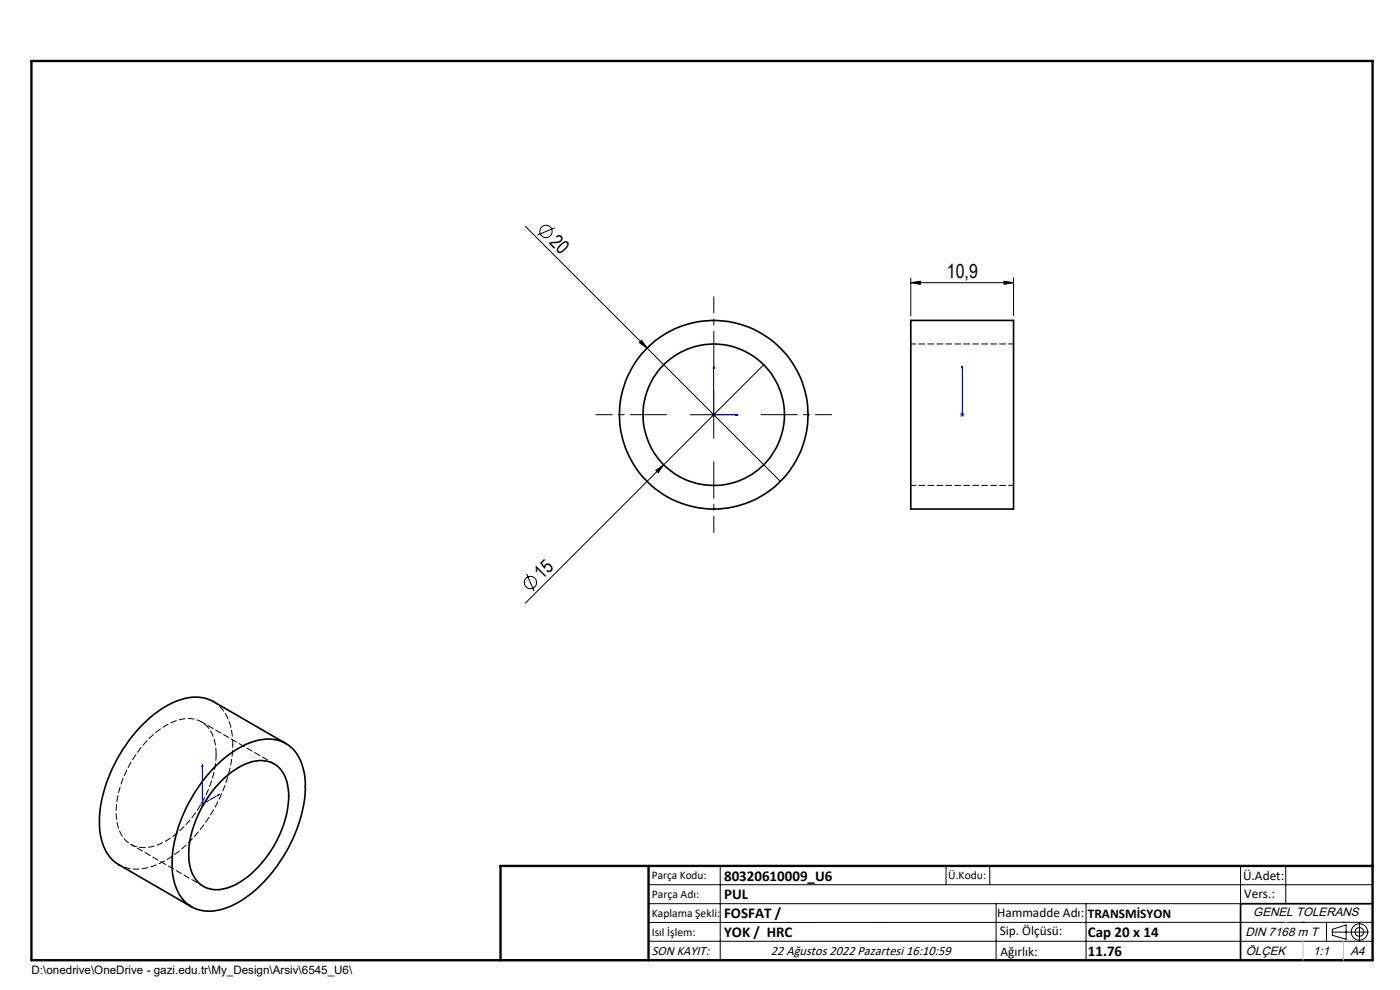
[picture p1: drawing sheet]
<svg xmlns="http://www.w3.org/2000/svg" width="297mm" height="210mm" viewBox="0 0 297 210" stroke-linecap="round" stroke-linejoin="round" font-family="sans-serif">
<g fill="none" stroke="#000" stroke-width=".21">
<path d="M111.4 48l25.9 25.8M117.7 48.3l-3.7 1.6M193.2 60l2-.4v.7zM193.2 59v8M193.2 60h21.8M213 59.6l2 .4-2 .3zM215 59v8M135.6 72.7l.5-.5 1.2 1.6zM137.3 73.8l28.3 28.3M162 77.4l-50.6 50.5M139.1 99.8l1.7-1.2-1.2 1.7zM146.4 88h10"/>
<path d="M151.4 83v10M111.7 121.7l1.6 3.7M137.6 187.7h153.6M137.6 191.7h153.6M137.6 199.7h153.6M152.8 183.7v20M200.7 183.7v4M210 183.7v4M211.3 191.7v12M230.4 191.7v12M263.2 183.7v20M272.8 183.7v8"/>
<path d="M276.4 195.6h.1M281.4 195.6v4.1M282.6 197.7h7.8M282.6 197.1l3-.9v3l-3-.8zM285 195.6h.1M288.4 195.8v3.8M291.2 195.6l-153.6 .1"/>
<circle cx="115.8" cy="49.1" r="1.31"/>
<circle cx="112.5" cy="123.6" r="1.31"/>
<circle cx="288.4" cy="197.7" r="1.74"/>
<circle cx="288.4" cy="197.7" r=".93"/>
</g>
<path d="M151.4 77.6l.2 .5h-.3zM151.4 77.6v10.4h5.2M204.1 77.6v.5v-.5M204.1 77.6v10.4M156.1 87.8l.5 .2-.5 .1zM204.1 87.8v.3zM204.1 88h.1M42.9 162.1v8.5l3.7-2.1M42.9 162.1l.1 .4-.2 .1zM46.2 168.6l.4-.1-.4 .3z" fill="none" stroke="#00f" stroke-width=".21"/>
<path d="M150.9 88h1M151.1 87.6l.7 .7M151.4 87.5v1M151.8 87.6l-.7 .7M203.6 88h1M203.8 87.6l.7 .7M204.1 87.5v1M204.5 87.6l-.7 .7M42.4 170.6h1M42.6 170.2l.7 .7M42.9 170.1v1M43.3 170.2l-.7 .7" fill="none" stroke="#808080" stroke-width=".21"/>
<path d="M151.4 78v-15M141.4 88h-15M151.4 98v15M161.4 88h15" fill="none" stroke="#000" stroke-width=".21" stroke-dasharray="15.2 1.3 1.3 1.3" stroke-dashoffset="7.5"/>
<path d="M291.2 191.7h-28v12M106.2 203.7h185" fill="none" stroke="#000" stroke-width=".35"/>
<path d="M6.7 12.9h284.5v190.8h-284.5zM137.6 183.7v20M291.2 183.7h-185v20" fill="none" stroke="#000" stroke-width=".5"/>
<path d="M272.8 195.6h.1M276.4 199.7v4M285 199.7v4" fill="none" stroke="#c0c0c0" stroke-width=".21"/>
<g fill="#00f">
<path d="M156.1 87.8l.5 .2-.5 .1zM151.4 77.6l.2 .5h-.3z"/>
<path d="M46.2 168.6l.4-.1-.4 .3zM42.9 162.1l.1 .4-.2 .1z"/>
<path d="M204.1 87.8v.3zM204.1 77.6v.5z"/>
</g>
<g fill="#000">
<path d="M135.6 72.7l.5-.5 1.2 1.6zM139.1 99.8l1.7-1.2-1.2 1.7z"/>
<path d="M213 59.6l2 .4-2 .3zM193.2 60l2-.4v.7z"/>
</g>
<g fill="none" stroke="#000" stroke-width=".35">
<path d="M193.2 68h21.8v40h-21.8zM60.6 157.7l-15.4-8.9a9.5 9.5 0 0 0-9 .5 30.1 30.1 0 0 0-13.4 16.1 20.7 20.7 0 0 0-1 13.6 7.7 7.7 0 0 0 3.4 4.4l15.4 9M45.9 162.4a18 18 0 0 1 10.7-5.6 7.6 7.6 0 0 1 7.8 6.6 24.4 24.4 0 0 1-2.8 15.6 28.2 28.2 0 0 1-12.6 13.2 9.2 9.2 0 0 1-8.5 .1 10 10 0 0 1-4-9.1 31.4 31.4 0 0 1 9.4-20.8zM46.7 165.9a13.3 13.3 0 0 1 8.7-4.6 5.7 5.7 0 0 1 5.6 5.2 19.1 19.1 0 0 1-2.9 12.9 19.9 19.9 0 0 1-9.8 8.9 5.9 5.9 0 0 1-8.1-5 20.1 20.1 0 0 1 3.6-13.7l1.8-2.5z"/>
<circle cx="151.4" cy="88" r="15"/>
<circle cx="151.4" cy="88" r="20"/>
</g>
<path d="M215 73h-21.8M193.2 103h21.8" fill="none" stroke="#000" stroke-width=".21" stroke-dasharray="1.3 .6" stroke-dashoffset=".2"/>
<path d="M49.4 157.9a10.2 10.2 0 0 0-4-9l-.2-.1" fill="none" stroke="#000" stroke-width=".21" stroke-dasharray="1.3 .6" stroke-dashoffset=".1"/>
<path d="M25.2 183.4a9.5 9.5 0 0 0 9.1-.4 30.1 30.1 0 0 0 13.3-16.2 26 26 0 0 0 1.8-8.9" fill="none" stroke="#000" stroke-width=".21" stroke-dasharray="1.3 .6" stroke-dashoffset=".7"/>
<path d="M45.8 160a7.6 7.6 0 0 0-3.1-6.9 7.5 7.5 0 0 0-7.6 .8 23.4 23.4 0 0 0-10.5 18.7 7.3 7.3 0 0 0 3.4 6.6 7.8 7.8 0 0 0 7.7-1.1 23.6 23.6 0 0 0 10.1-18.1" fill="none" stroke="#000" stroke-width=".21" stroke-dasharray="1.3 .6"/>
<path d="M27.7 179.1l15.5 8.9M58.2 162l-15.5-8.9" fill="none" stroke="#000" stroke-width=".21" stroke-dasharray="1.3 .6" stroke-dashoffset=".3"/>
<g font-size="4.1">
<text x="116.3" y="51.6" transform="rotate(45 116.3 51.6)">20</text>
<text x="200.9" y="59">10,9</text>
<text x="115" y="123" transform="rotate(-45 115 123)">15</text>
</g>
<g font-size="3.2">
<text x="153.6" y="190.8">PUL</text>
<text x="153.6" y="186.8">80320610009_U6</text>
<text x="153.6" y="194.8">FOSFAT /</text>
<text x="153.6" y="198.8">YOK / HRC</text>
<text x="230.8" y="198.7">Cap 20 x 14</text>
<text x="230.8" y="202.8">11.76</text>
</g>
<g font-size="2.8">
<text x="263.7" y="186.7">Ü.Adet:</text>
<text x="263.9" y="190.5">Vers.:</text>
<text x="211.5" y="194.5">Hammadde Adı:</text>
<text x="230.8" y="194.7">TRANSMİSYON</text>
<text x="138.3" y="202.6">SON KAYIT:</text>
<text x="163.6" y="202.6">22 Ağustos 2022 Pazartesi 16:10:59</text>
<text x="212.1" y="198.4">Sip. Ölçüsü:</text>
<text x="212.2" y="202.7">Ağırlık:</text>
</g>
<g font-size="2.6">
<text x="265.9" y="194.4">GENEL TOLERANS</text>
<text x="264.2" y="198.5">DIN 7168 m T</text>
<text x="264.3" y="202.6">ÖLÇEK</text>
<text x="278.5" y="202.6">1:1</text>
<text x="286.5" y="202.6">A4</text>
</g>
<g font-size="2.5">
<text x="138.3" y="186.4">Parça Kodu:</text>
<text x="138.3" y="190.5">Parça Adı:</text>
<text x="201.2" y="186.5">Ü.Kodu:</text>
<text x="138.3" y="194.5">Kaplama Şekli:</text>
<text x="138.3" y="198.6">Isıl İşlem:</text>
<text x="6.7" y="206.7">D:\onedrive\OneDrive - gazi.edu.tr\My_Design\Arsiv\6545_U6\</text>
</g>
</svg>
